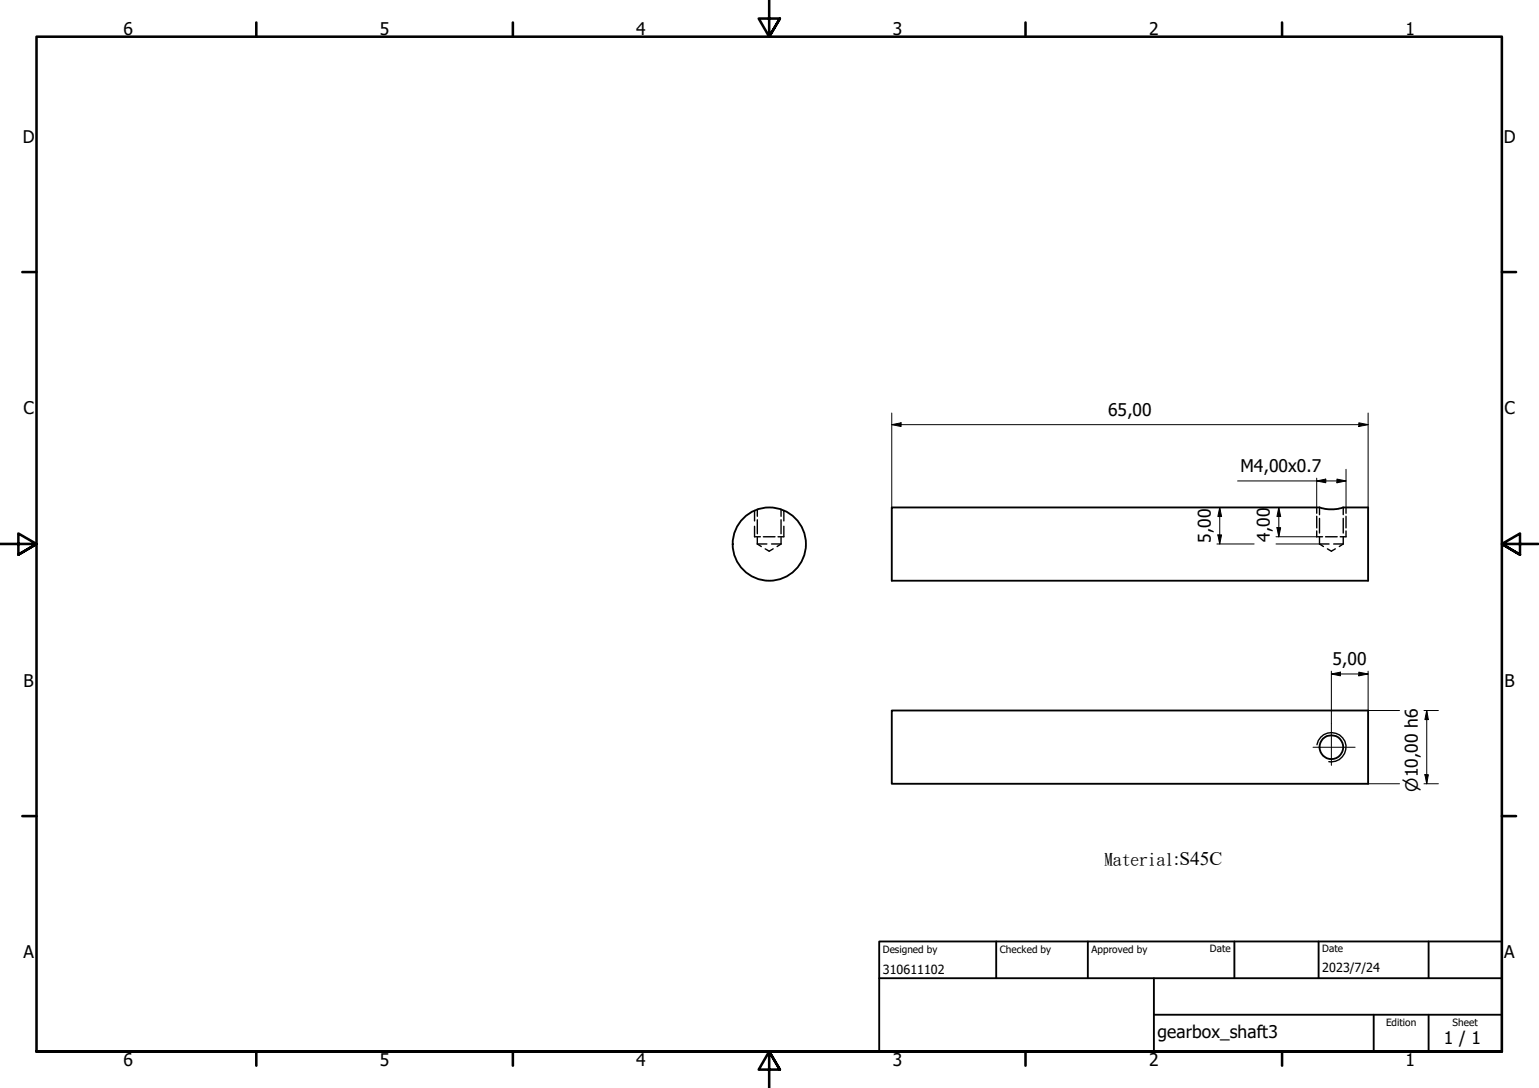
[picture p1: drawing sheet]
<svg xmlns="http://www.w3.org/2000/svg" width="420mm" height="297mm" viewBox="0 0 420 297" stroke-linecap="round" stroke-linejoin="round" font-family="sans-serif">
<!-- layer: Hidden (ISO) -->
<g fill="none" stroke="#000" stroke-width=".38">
<path d="M206 139.4v2.8M206.8 139.1v1.9M213.2 139.1v1.9M214 139.4v2.8M359.5 138.5v1.6M360.2 138.5v2M366.7 138.5v2M367.5 138.5v1.6M206 143.7v2.8h1.6M206.8 148.5h2.6M206.8 148.5l1 .7M206.8 141.9v3.8"/>
<path d="M206.8 146.7v1.8M208.4 146.5h3.2M208.9 149.8l1.1 .7 1.1-.7M210.6 148.5h2.6M213.2 148.5l-1 .7M213.2 141.9v3.8M213.2 146.7v1.8M214 143.7v2.8h-1.6M359.5 145v1.5h1.6M359.5 141v3.1M360.2 148.5h2.6M360.2 148.5l1.1 .7"/>
<path d="M360.2 141.5v4M360.2 146.5v2M361.9 146.5h3.2M362.4 149.8l1.1 .7 1.1-.7M364.1 148.5h2.6M366.7 148.5l-1.1 .7M366.7 141.5v4M366.7 146.5v2M367.5 145v1.5h-1.6M367.5 141v3.1"/>
</g>
<!-- layer: Visible (ISO) -->
<g fill="none" stroke="#000" stroke-width=".51">
<path d="M243.5 138.5h116.7a10.6 10.6 0 0 0 6.5 0h6.8v20h-130zM243.5 194h130v20h-130z"/>
<circle cx="210" cy="148.5" r="10"/>
<circle cx="363.5" cy="204" r="3.3"/>
</g>
<!-- layer: Visible Narrow (ISO) -->
<path d="M359.5 203.3a4 4 0 0 1 4.7-3.2 4 4 0 0 1 3.2 4.6 4 4 0 0 1-4.6 3.2" fill="none" stroke="#000" stroke-width=".38"/>
<!-- layer: Border (ISO) -->
<g fill="none" stroke="#000" stroke-width=".7">
<path d="M70 6.1v3.9M140 6.1v3.9M210 0v10l-2.9-4.9h5.8l-2.9 4.9 2.9-4.9M280 6.1v3.9M350 6.1v3.9M6.1 74.3h3.9M410 74.3h3.9M0 148.5h10l-5-2.8v5.7l5-2.9-5 2.9M420 148.5h-10l5-2.8v5.7l-5-2.9 5 2.9M6.1 222.8h3.9M410 222.8h3.9M10 287.1v-277.1h400v277.1h-400h400"/>
<path d="M70 287.1v3.8M140 287.1v3.8M212.9 292l-2.9-4.9 2.9 4.9h-5.8l2.9-4.9v9.9M280 287.1v3.8M350 287.1v3.8"/>
</g>
<!-- layer: Title (ISO) -->
<path d="M240 257h170v30.1h-170zM272 257v10.1M297 257v10.1M337 257v10.1M360 257v10.1M390 257v10.1M240 267.1h170M315 277h95M315 267.1v20M375 277v10.1M390 277v10.1" fill="none" stroke="#000" stroke-width=".51"/>
<!-- layer: Center Mark (ISO) -->
<path d="M363.5 197.5v11.5M358.5 204h11.5" fill="none" stroke="#000" stroke-width=".27"/>
<!-- layer: Dimension (ISO) -->
<g fill="none" stroke="#000" stroke-width=".27">
<path d="M243.5 115.9l2.5-.5v1zM243.5 115.9h130M243.5 112.8v25.7M371 115.4l2.5 .5-2.5 .5zM373.5 112.8v25.7M333 138.5l.5 2.5h-1zM333 138.5v10M337.9 131.3h29.6M349.1 138.5l.5 2.5h-1zM349.1 138.5v8M359.5 131.3l2.4-.5v1zM359.5 130.5v8"/>
<path d="M365 130.8l2.5 .5-2.5 .5zM367.5 128.1v10.4M332.2 148.5h10.2M332.5 146h1l-.5 2.5zM348.4 146.5h11.1M348.4 148.5h11.8M348.6 144.1h1l-.5 2.4zM363.5 184l2.5-.5v1zM363.5 184h10M363.5 183.2v14.3M371 183.5l2.5 .5-2.5 .5zM373.5 183.2v10.8h8.6"/>
<path d="M388.7 194h4M389.5 194l.5 2.5h-1zM389.5 194v20M373.5 214h8.6M388.7 214h4M389 211.5h1l-.5 2.5z"/>
</g>
<g fill="#000">
<path d="M243.5 115.9l2.5-.5v1z" fill-rule="evenodd"/>
<path d="M371 115.4l2.5 .5-2.5 .5z" fill-rule="evenodd"/>
<path d="M359.5 131.3l2.4-.5v1z" fill-rule="evenodd"/>
<path d="M365 130.8l2.5 .5-2.5 .5z" fill-rule="evenodd"/>
<path d="M332.5 146h1l-.5 2.5z" fill-rule="evenodd"/>
<path d="M333 138.5l.5 2.5h-1z" fill-rule="evenodd"/>
<path d="M348.6 144.1h1l-.5 2.4z" fill-rule="evenodd"/>
<path d="M349.1 138.5l.5 2.5h-1z" fill-rule="evenodd"/>
<path d="M363.5 184l2.5-.5v1z" fill-rule="evenodd"/>
<path d="M371 183.5l2.5 .5-2.5 .5z" fill-rule="evenodd"/>
<path d="M389.5 194l.5 2.5h-1z" fill-rule="evenodd"/>
<path d="M389 211.5h1l-.5 2.5z" fill-rule="evenodd"/>
</g>
<g font-size="4.8">
<text x="33.7" y="9.6">6</text>
<text x="103.7" y="9.6">5</text>
<text x="173.7" y="9.6">4</text>
<text x="243.7" y="9.6">3</text>
<text x="313.7" y="9.6">2</text>
<text x="383.7" y="9.6">1</text>
<text x="6.2" y="38.9">D</text>
<text x="410.5" y="38.9">D</text>
<text x="6.4" y="113.1">C</text>
<text x="302.5" y="113.5">65,00</text>
<text x="410.7" y="113.1">C</text>
<text x="338.6" y="128.9">M4,00x0.7</text>
<text x="330.6" y="148.2" transform="rotate(-90 330.6 148.2)">5,00</text>
<text x="346.7" y="147.9" transform="rotate(-90 346.7 147.9)">4,00</text>
<text x="363.8" y="181.6">5,00</text>
<text x="6.4" y="187.4">B</text>
<text x="410.7" y="187.4">B</text>
<text x="6.4" y="261.7">A</text>
<text x="410.7" y="261.7">A</text>
<text x="316" y="283.4">gearbox_shaft3</text>
<text x="394.2" y="285">1 / 1</text>
<text x="33.7" y="290.9">6</text>
<text x="103.7" y="290.9">5</text>
<text x="173.7" y="290.9">4</text>
<text x="243.7" y="290.9">3</text>
<text x="313.7" y="290.9">2</text>
<text x="383.7" y="290.9">1</text>
</g>
<text font-size="4.7" x="301.6" y="236.3">Material:S45C</text>
<text font-size="4.6" x="387.1" y="216.2" transform="rotate(-90 387.1 216.2)">⌀10,00 h6</text>
<g font-size="3.4">
<text x="241" y="266">310611102</text>
<text x="361" y="265.5">2023/7/24</text>
</g>
<g font-size="2.7">
<text x="241" y="260.1">Designed by</text>
<text x="273" y="260.1">Checked by</text>
<text x="298" y="260.1">Approved by</text>
<text x="330.3" y="260">Date</text>
<text x="361" y="260">Date</text>
<text x="378.4" y="280.1">Edition</text>
<text x="396.6" y="280.1">Sheet</text>
</g>
</svg>
